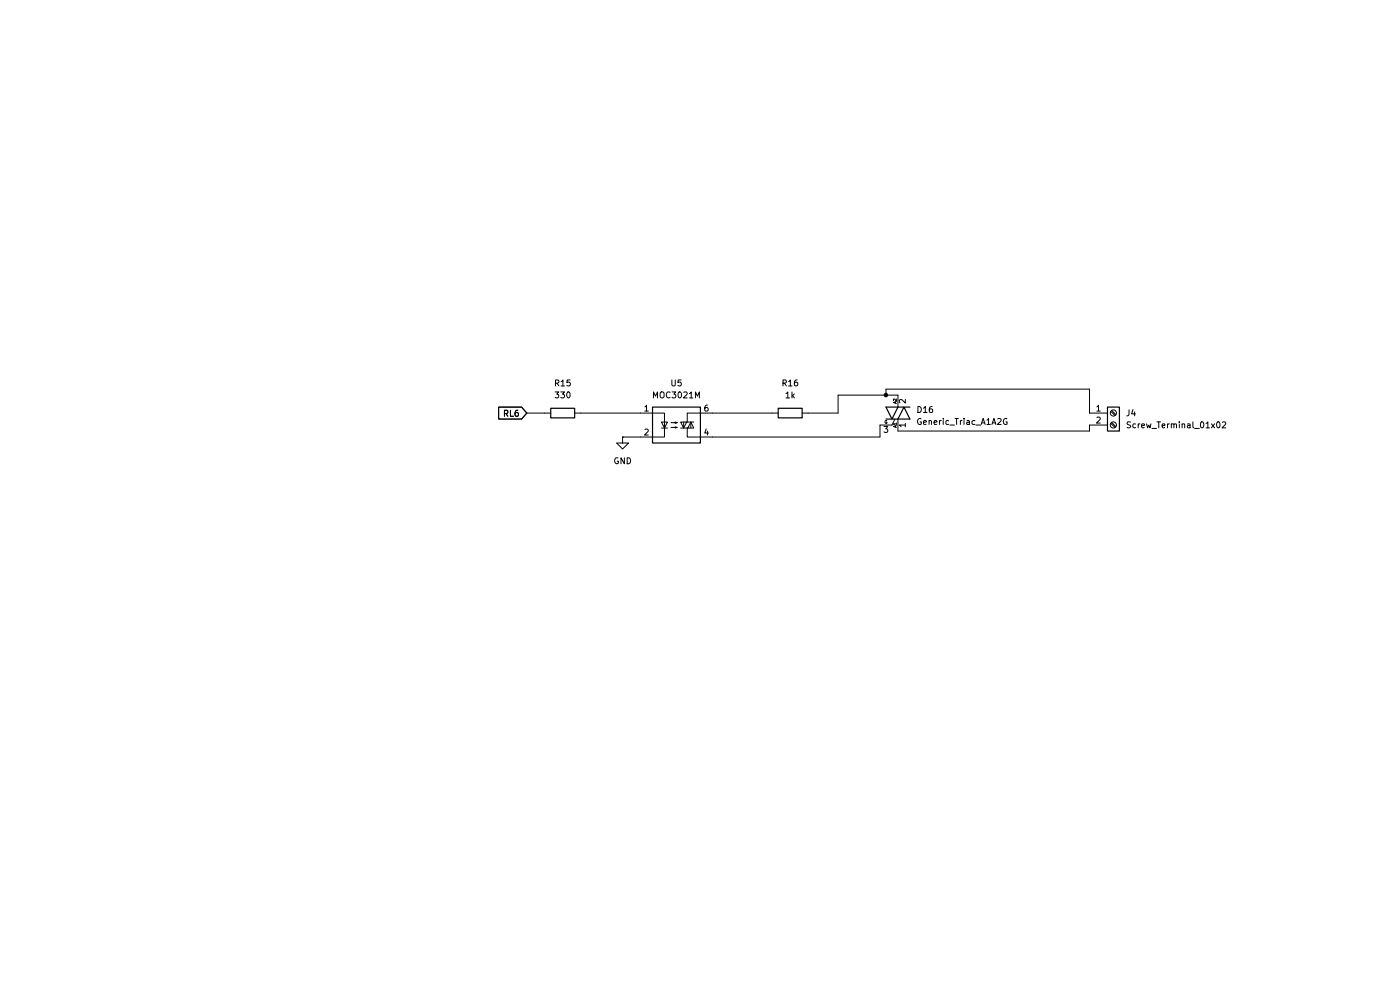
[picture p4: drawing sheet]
(kicad_sch
 (version 20260306)
 (generator "eeschema")
 (generator_version "10.0")
 (paper "A4")
 (title_block
  (title "Home-Automation")
  (date "2026-10-18")
  (rev "V.1.0")
  (company "Urja Core Systems Pvt Ltd")
  (comment 1 "Ketan Patil"))
 (lib_symbols
  (symbol "Connector:Screw_Terminal_01x02"
   (pin_names
    (offset 1.016) (hide yes)) (exclude_from_sim no) (in_bom yes) (on_board yes)
   (in_pos_files yes)
   (duplicate_pin_numbers_are_jumpers no)
   (property "Reference" "J" (at 0 2.54 0) (show_name no) (do_not_autoplace no) (effects (font (size 1.27 1.27))))
   (property "Value" "Screw_Terminal_01x02" (at 0 -5.08 0) (show_name no) (do_not_autoplace no) (effects (font (size 1.27 1.27))))
   (property "Footprint" "" (at 0 0 0) (show_name no) (do_not_autoplace no) (hide yes) (effects (font (size 1.27 1.27))))
   (property "Datasheet" "" (at 0 0 0) (show_name no) (do_not_autoplace no) (hide yes) (effects (font (size 1.27 1.27))))
   (property "Description" "Generic screw terminal, single row, 01x02, script generated (kicad-library-utils/schlib/autogen/connector/)" (at 0 0 0) (show_name no) (do_not_autoplace no) (hide yes) (effects (font (size 1.27 1.27))))
   (symbol "Screw_Terminal_01x02_1_1"
    (rectangle (start -1.27 1.27) (end 1.27 -3.81) (stroke (width 0.254) (type default)) (fill (type background)))
    (polyline (pts (xy -0.5334 0.3302) (xy 0.3302 -0.508)) (stroke (width 0.1524) (type default)) (fill (type none)))
    (polyline (pts (xy -0.5334 -2.2098) (xy 0.3302 -3.048)) (stroke (width 0.1524) (type default)) (fill (type none)))
    (polyline (pts (xy -0.3556 0.508) (xy 0.508 -0.3302)) (stroke (width 0.1524) (type default)) (fill (type none)))
    (polyline (pts (xy -0.3556 -2.032) (xy 0.508 -2.8702)) (stroke (width 0.1524) (type default)) (fill (type none)))
    (circle (center 0 0) (radius 0.635) (stroke (width 0.1524) (type default)) (fill (type none)))
    (circle (center 0 -2.54) (radius 0.635) (stroke (width 0.1524) (type default)) (fill (type none)))
    (pin passive line (at -5.08 0 0) (length 3.81) (name "Pin_1" (effects (font (size 1.27 1.27)))) (number "1" (effects (font (size 1.27 1.27)))))
    (pin passive line (at -5.08 -2.54 0) (length 3.81) (name "Pin_2" (effects (font (size 1.27 1.27)))) (number "2" (effects (font (size 1.27 1.27))))))
   (embedded_fonts no))
  (symbol "Device:R"
   (pin_numbers (hide yes))
   (pin_names
    (offset 0)) (exclude_from_sim no) (in_bom yes) (on_board yes)
   (in_pos_files yes)
   (duplicate_pin_numbers_are_jumpers no)
   (property "Reference" "R" (at 2.032 0 90) (show_name no) (do_not_autoplace no) (effects (font (size 1.27 1.27))))
   (property "Value" "R" (at 0 0 90) (show_name no) (do_not_autoplace no) (effects (font (size 1.27 1.27))))
   (property "Footprint" "" (at -1.778 0 90) (show_name no) (do_not_autoplace no) (hide yes) (effects (font (size 1.27 1.27))))
   (property "Datasheet" "" (at 0 0 0) (show_name no) (do_not_autoplace no) (hide yes) (effects (font (size 1.27 1.27))))
   (property "Description" "Resistor" (at 0 0 0) (show_name no) (do_not_autoplace no) (hide yes) (effects (font (size 1.27 1.27))))
   (symbol "R_0_1"
    (rectangle (start -1.016 -2.54) (end 1.016 2.54) (stroke (width 0.254) (type default)) (fill (type none))))
   (symbol "R_1_1"
    (pin passive line (at 0 3.81 270) (length 1.27) (name "" (effects (font (size 1.27 1.27)))) (number "1" (effects (font (size 1.27 1.27)))))
    (pin passive line (at 0 -3.81 90) (length 1.27) (name "" (effects (font (size 1.27 1.27)))) (number "2" (effects (font (size 1.27 1.27))))))
   (embedded_fonts no))
  (symbol "Relay_SolidState:MOC3021M" (exclude_from_sim no) (in_bom yes) (on_board yes)
   (in_pos_files yes)
   (duplicate_pin_numbers_are_jumpers no)
   (property "Reference" "U" (at -5.334 4.826 0) (show_name no) (do_not_autoplace no) (effects (font (size 1.27 1.27)) (justify left)))
   (property "Value" "MOC3021M" (at 0 5.08 0) (show_name no) (do_not_autoplace no) (effects (font (size 1.27 1.27)) (justify left)))
   (property "Footprint" "" (at -5.08 -5.08 0) (show_name no) (do_not_autoplace no) (hide yes) (effects (font (size 1.27 1.27)
    (italic yes)) (justify left)))
   (property "Datasheet" "https://www.onsemi.com/pub/Collateral/MOC3023M-D.PDF" (at 0 0 0) (show_name no) (do_not_autoplace no) (hide yes) (effects (font (size 1.27 1.27)) (justify left)))
   (property "Description" "Random Phase Opto-Triac, Vdrm 400V, Ift 15mA, DIP6" (at 0 0 0) (show_name no) (do_not_autoplace no) (hide yes) (effects (font (size 1.27 1.27))))
   (symbol "MOC3021M_0_1"
    (rectangle (start -5.08 3.81) (end 5.08 -3.81) (stroke (width 0.254) (type default)) (fill (type background)))
    (polyline (pts (xy -5.08 2.54) (xy -2.54 2.54) (xy -2.54 -2.54) (xy -5.08 -2.54)) (stroke (width 0) (type default)) (fill (type none)))
    (polyline (pts (xy -3.175 -0.635) (xy -1.905 -0.635)) (stroke (width 0) (type default)) (fill (type none)))
    (polyline (pts (xy -2.54 -0.635) (xy -3.175 0.635) (xy -1.905 0.635) (xy -2.54 -0.635)) (stroke (width 0) (type default)) (fill (type none)))
    (polyline (pts (xy -1.143 0.508) (xy 0.127 0.508) (xy -0.254 0.381) (xy -0.254 0.635) (xy 0.127 0.508)) (stroke (width 0) (type default)) (fill (type none)))
    (polyline (pts (xy -1.143 -0.508) (xy 0.127 -0.508) (xy -0.254 -0.635) (xy -0.254 -0.381) (xy 0.127 -0.508)) (stroke (width 0) (type default)) (fill (type none)))
    (polyline (pts (xy 0.889 -0.635) (xy 3.683 -0.635) (xy 3.048 0.635) (xy 2.413 -0.635)) (stroke (width 0) (type default)) (fill (type none)))
    (polyline (pts (xy 1.524 -0.635) (xy 1.524 0.635)) (stroke (width 0) (type default)) (fill (type none)))
    (polyline (pts (xy 2.286 0.635) (xy 2.286 2.54) (xy 5.08 2.54)) (stroke (width 0) (type default)) (fill (type none)))
    (polyline (pts (xy 2.286 -0.635) (xy 2.286 -2.54) (xy 5.08 -2.54)) (stroke (width 0) (type default)) (fill (type none)))
    (polyline (pts (xy 3.048 0.635) (xy 3.048 -0.635)) (stroke (width 0) (type default)) (fill (type none)))
    (polyline (pts (xy 3.683 0.635) (xy 0.889 0.635) (xy 1.524 -0.635) (xy 2.159 0.635)) (stroke (width 0) (type default)) (fill (type none))))
   (symbol "MOC3021M_1_1"
    (pin passive line (at -7.62 2.54 0) (length 2.54) (name "" (effects (font (size 1.27 1.27)))) (number "1" (effects (font (size 1.27 1.27)))))
    (pin passive line (at -7.62 -2.54 0) (length 2.54) (name "" (effects (font (size 1.27 1.27)))) (number "2" (effects (font (size 1.27 1.27)))))
    (pin no_connect line (at -5.08 0 0) (length 2.54) (hide yes) (name "NC" (effects (font (size 1.27 1.27)))) (number "3" (effects (font (size 1.27 1.27)))))
    (pin passive line (at 7.62 -2.54 180) (length 2.54) (name "" (effects (font (size 1.27 1.27)))) (number "4" (effects (font (size 1.27 1.27)))))
    (pin no_connect line (at 5.08 0 180) (length 2.54) (hide yes) (name "NC" (effects (font (size 1.27 1.27)))) (number "5" (effects (font (size 1.27 1.27)))))
    (pin passive line (at 7.62 2.54 180) (length 2.54) (name "" (effects (font (size 1.27 1.27)))) (number "6" (effects (font (size 1.27 1.27))))))
   (embedded_fonts no))
  (symbol "Triac_Thyristor:Generic_Triac_A1A2G"
   (pin_names
    (offset 0)) (exclude_from_sim no) (in_bom yes) (on_board yes)
   (in_pos_files yes)
   (duplicate_pin_numbers_are_jumpers no)
   (property "Reference" "D" (at 3.175 0.635 0) (show_name no) (do_not_autoplace no) (effects (font (size 1.27 1.27)) (justify left)))
   (property "Value" "Generic_Triac_A1A2G" (at 3.175 -1.27 0) (show_name no) (do_not_autoplace no) (effects (font (size 1.27 1.27)) (justify left)))
   (property "Footprint" "" (at 1.905 0.635 90) (show_name no) (do_not_autoplace no) (hide yes) (effects (font (size 1.27 1.27))))
   (property "Datasheet" "" (at 0 0 90) (show_name no) (do_not_autoplace no) (hide yes) (effects (font (size 1.27 1.27))))
   (property "Description" "Triode for alternating current, anode1/anode2/gate" (at 0 0 0) (show_name no) (do_not_autoplace no) (hide yes) (effects (font (size 1.27 1.27))))
   (symbol "Generic_Triac_A1A2G_0_1"
    (polyline (pts (xy -2.54 1.27) (xy 2.54 1.27)) (stroke (width 0.254) (type default)) (fill (type none)))
    (polyline (pts (xy -2.54 1.27) (xy -1.27 -1.27) (xy 0 1.27)) (stroke (width 0.254) (type default)) (fill (type none)))
    (polyline (pts (xy -2.54 -1.27) (xy 2.54 -1.27)) (stroke (width 0.254) (type default)) (fill (type none)))
    (polyline (pts (xy -1.27 -2.54) (xy -0.635 -1.27)) (stroke (width 0) (type default)) (fill (type none)))
    (polyline (pts (xy 0 -1.27) (xy 1.27 1.27) (xy 2.54 -1.27)) (stroke (width 0.254) (type default)) (fill (type none))))
   (symbol "Generic_Triac_A1A2G_1_1"
    (pin passive line (at 0 -3.81 90) (length 2.54) (name "A1" (effects (font (size 0.635 0.635)))) (number "1" (effects (font (size 1.27 1.27)))))
    (pin passive line (at 0 3.81 270) (length 2.54) (name "A2" (effects (font (size 0.635 0.635)))) (number "2" (effects (font (size 1.27 1.27)))))
    (pin input line (at -3.81 -2.54 0) (length 2.54) (name "G" (effects (font (size 0.635 0.635)))) (number "3" (effects (font (size 1.27 1.27))))))
   (embedded_fonts no))
  (symbol "power:GND"
   (power global)
   (pin_numbers (hide yes))
   (pin_names
    (offset 0) (hide yes)) (exclude_from_sim no) (in_bom yes) (on_board yes)
   (in_pos_files yes)
   (duplicate_pin_numbers_are_jumpers no)
   (property "Reference" "#PWR" (at 0 -6.35 0) (show_name no) (do_not_autoplace no) (hide yes) (effects (font (size 1.27 1.27))))
   (property "Value" "GND" (at 0 -3.81 0) (show_name no) (do_not_autoplace no) (effects (font (size 1.27 1.27))))
   (property "Footprint" "" (at 0 0 0) (show_name no) (do_not_autoplace no) (hide yes) (effects (font (size 1.27 1.27))))
   (property "Datasheet" "" (at 0 0 0) (show_name no) (do_not_autoplace no) (hide yes) (effects (font (size 1.27 1.27))))
   (property "Description" "Power symbol creates a global label with name \"GND\" , ground" (at 0 0 0) (show_name no) (do_not_autoplace no) (hide yes) (effects (font (size 1.27 1.27))))
   (symbol "GND_0_1"
    (polyline (pts (xy 0 0) (xy 0 -1.27) (xy 1.27 -1.27) (xy 0 -2.54) (xy -1.27 -1.27) (xy 0 -1.27)) (stroke (width 0) (type default)) (fill (type none))))
   (symbol "GND_1_1"
    (pin power_in line (at 0 0 270) (length 0) (name "" (effects (font (size 1.27 1.27)))) (number "1" (effects (font (size 1.27 1.27))))))
   (embedded_fonts no)))
 (junction
  (at 187.96 83.82)
  (diameter 0)
  (color 0 0 0 0))
 (wire
  (pts (xy 123.19 87.63) (xy 135.89 87.63))
  (stroke (width 0) (type default)))
 (wire
  (pts (xy 177.8 87.63) (xy 171.45 87.63))
  (stroke (width 0) (type default)))
 (wire
  (pts (xy 177.8 83.82) (xy 177.8 87.63))
  (stroke (width 0) (type default)))
 (wire
  (pts (xy 186.69 92.71) (xy 151.13 92.71))
  (stroke (width 0) (type default)))
 (wire
  (pts (xy 132.08 92.71) (xy 135.89 92.71))
  (stroke (width 0) (type default)))
 (wire
  (pts (xy 163.83 87.63) (xy 151.13 87.63))
  (stroke (width 0) (type default)))
 (wire
  (pts (xy 231.14 82.55) (xy 231.14 87.63))
  (stroke (width 0) (type default)))
 (wire
  (pts (xy 190.5 83.82) (xy 187.96 83.82))
  (stroke (width 0) (type default)))
 (wire
  (pts (xy 187.96 83.82) (xy 177.8 83.82))
  (stroke (width 0) (type default)))
 (wire
  (pts (xy 231.14 82.55) (xy 187.96 82.55))
  (stroke (width 0) (type default)))
 (wire
  (pts (xy 187.96 82.55) (xy 187.96 83.82))
  (stroke (width 0) (type default)))
 (wire
  (pts (xy 186.69 92.71) (xy 186.69 90.17))
  (stroke (width 0) (type default)))
 (wire
  (pts (xy 231.14 91.44) (xy 231.14 90.17))
  (stroke (width 0) (type default)))
 (wire
  (pts (xy 190.5 91.44) (xy 231.14 91.44))
  (stroke (width 0) (type default)))
 (wire
  (pts (xy 111.76 87.63) (xy 115.57 87.63))
  (stroke (width 0) (type default)))
 (global_label "RL6"
  (shape input)
  (at 111.76 87.63 180)
  (fields_autoplaced yes)
  (effects (font (size 1.27 1.27)) (justify right))
  (property "Intersheetrefs" "${INTERSHEET_REFS}" (at 105.2672 87.63 0) (hide yes) (show_name no) (do_not_autoplace no) (effects (font (size 1.27 1.27)) (justify right))))
 (symbol
  (lib_id "Device:R")
  (at 167.64 87.63 90)
  (unit 1)
  (body_style 1)
  (exclude_from_sim no)
  (in_bom yes)
  (on_board yes)
  (in_pos_files yes)
  (dnp no)
  (fields_autoplaced yes)
  (property "Reference" "R16" (at 167.64 81.28 90) (show_name no) (do_not_autoplace no) (effects (font (size 1.27 1.27))))
  (property "Value" "1k" (at 167.64 83.82 90) (show_name no) (do_not_autoplace no) (effects (font (size 1.27 1.27))))
  (property "Footprint" "Resistor_SMD:R_0603_1608Metric" (at 167.64 89.408 90) (hide yes) (show_name no) (do_not_autoplace no) (effects (font (size 1.27 1.27))))
  (property "Datasheet" "" (at 167.64 87.63 0) (hide yes) (show_name no) (do_not_autoplace no) (effects (font (size 1.27 1.27))))
  (property "Description" "Resistor" (at 167.64 87.63 0) (hide yes) (show_name no) (do_not_autoplace no) (effects (font (size 1.27 1.27))))
  (pin "2")
  (pin "1"))
 (symbol
  (lib_id "Connector:Screw_Terminal_01x02")
  (at 236.22 87.63 0)
  (unit 1)
  (body_style 1)
  (exclude_from_sim no)
  (in_bom yes)
  (on_board yes)
  (in_pos_files yes)
  (dnp no)
  (fields_autoplaced yes)
  (property "Reference" "J4" (at 238.76 87.6299 0) (show_name no) (do_not_autoplace no) (effects (font (size 1.27 1.27)) (justify left)))
  (property "Value" "Screw_Terminal_01x02" (at 238.76 90.1699 0) (show_name no) (do_not_autoplace no) (effects (font (size 1.27 1.27)) (justify left)))
  (property "Footprint" "TerminalBlock_4Ucon:TerminalBlock_4Ucon_1x02_P3.50mm_Horizontal" (at 236.22 87.63 0) (hide yes) (show_name no) (do_not_autoplace no) (effects (font (size 1.27 1.27))))
  (property "Datasheet" "" (at 236.22 87.63 0) (hide yes) (show_name no) (do_not_autoplace no) (effects (font (size 1.27 1.27))))
  (property "Description" "Generic screw terminal, single row, 01x02, script generated (kicad-library-utils/schlib/autogen/connector/)" (at 236.22 87.63 0) (hide yes) (show_name no) (do_not_autoplace no) (effects (font (size 1.27 1.27))))
  (pin "1")
  (pin "2"))
 (symbol
  (lib_id "Triac_Thyristor:Generic_Triac_A1A2G")
  (at 190.5 87.63 0)
  (unit 1)
  (body_style 1)
  (exclude_from_sim no)
  (in_bom yes)
  (on_board yes)
  (in_pos_files yes)
  (dnp no)
  (fields_autoplaced yes)
  (property "Reference" "D16" (at 194.31 86.9314 0) (show_name no) (do_not_autoplace no) (effects (font (size 1.27 1.27)) (justify left)))
  (property "Value" "Generic_Triac_A1A2G" (at 194.31 89.4714 0) (show_name no) (do_not_autoplace no) (effects (font (size 1.27 1.27)) (justify left)))
  (property "Footprint" "Package_TO_SOT_THT:TO-220-3_Vertical" (at 192.405 86.995 90) (hide yes) (show_name no) (do_not_autoplace no) (effects (font (size 1.27 1.27))))
  (property "Datasheet" "" (at 190.5 87.63 90) (hide yes) (show_name no) (do_not_autoplace no) (effects (font (size 1.27 1.27))))
  (property "Description" "Triode for alternating current, anode1/anode2/gate" (at 190.5 87.63 0) (hide yes) (show_name no) (do_not_autoplace no) (effects (font (size 1.27 1.27))))
  (pin "1")
  (pin "2")
  (pin "3"))
 (symbol
  (lib_id "Relay_SolidState:MOC3021M")
  (at 143.51 90.17 0)
  (unit 1)
  (body_style 1)
  (exclude_from_sim no)
  (in_bom yes)
  (on_board yes)
  (in_pos_files yes)
  (dnp no)
  (fields_autoplaced yes)
  (property "Reference" "U5" (at 143.51 81.28 0) (show_name no) (do_not_autoplace no) (effects (font (size 1.27 1.27))))
  (property "Value" "MOC3021M" (at 143.51 83.82 0) (show_name no) (do_not_autoplace no) (effects (font (size 1.27 1.27))))
  (property "Footprint" "Package_DIP:SMDIP-6_W7.62mm" (at 138.43 95.25 0) (hide yes) (show_name no) (do_not_autoplace no) (effects (font (size 1.27 1.27)
    (italic yes)) (justify left)))
  (property "Datasheet" "https://www.onsemi.com/pub/Collateral/MOC3023M-D.PDF" (at 143.51 90.17 0) (hide yes) (show_name no) (do_not_autoplace no) (effects (font (size 1.27 1.27)) (justify left)))
  (property "Description" "Random Phase Opto-Triac, Vdrm 400V, Ift 15mA, DIP6" (at 143.51 90.17 0) (hide yes) (show_name no) (do_not_autoplace no) (effects (font (size 1.27 1.27))))
  (pin "6")
  (pin "4")
  (pin "1")
  (pin "5")
  (pin "2")
  (pin "3"))
 (symbol
  (lib_id "Device:R")
  (at 119.38 87.63 90)
  (unit 1)
  (body_style 1)
  (exclude_from_sim no)
  (in_bom yes)
  (on_board yes)
  (in_pos_files yes)
  (dnp no)
  (fields_autoplaced yes)
  (property "Reference" "R15" (at 119.38 81.28 90) (show_name no) (do_not_autoplace no) (effects (font (size 1.27 1.27))))
  (property "Value" "330" (at 119.38 83.82 90) (show_name no) (do_not_autoplace no) (effects (font (size 1.27 1.27))))
  (property "Footprint" "Resistor_SMD:R_0603_1608Metric" (at 119.38 89.408 90) (hide yes) (show_name no) (do_not_autoplace no) (effects (font (size 1.27 1.27))))
  (property "Datasheet" "" (at 119.38 87.63 0) (hide yes) (show_name no) (do_not_autoplace no) (effects (font (size 1.27 1.27))))
  (property "Description" "Resistor" (at 119.38 87.63 0) (hide yes) (show_name no) (do_not_autoplace no) (effects (font (size 1.27 1.27))))
  (pin "2")
  (pin "1"))
 (symbol
  (lib_id "power:GND")
  (at 132.08 92.71 0)
  (unit 1)
  (body_style 1)
  (exclude_from_sim no)
  (in_bom yes)
  (on_board yes)
  (in_pos_files yes)
  (dnp no)
  (fields_autoplaced yes)
  (property "Reference" "#PWR015" (at 132.08 99.06 0) (hide yes) (show_name no) (do_not_autoplace no) (effects (font (size 1.27 1.27))))
  (property "Value" "GND" (at 132.08 97.79 0) (show_name no) (do_not_autoplace no) (effects (font (size 1.27 1.27))))
  (property "Footprint" "" (at 132.08 92.71 0) (hide yes) (show_name no) (do_not_autoplace no) (effects (font (size 1.27 1.27))))
  (property "Datasheet" "" (at 132.08 92.71 0) (hide yes) (show_name no) (do_not_autoplace no) (effects (font (size 1.27 1.27))))
  (property "Description" "Power symbol creates a global label with name \"GND\" , ground" (at 132.08 92.71 0) (hide yes) (show_name no) (do_not_autoplace no) (effects (font (size 1.27 1.27))))
  (pin "1")))
